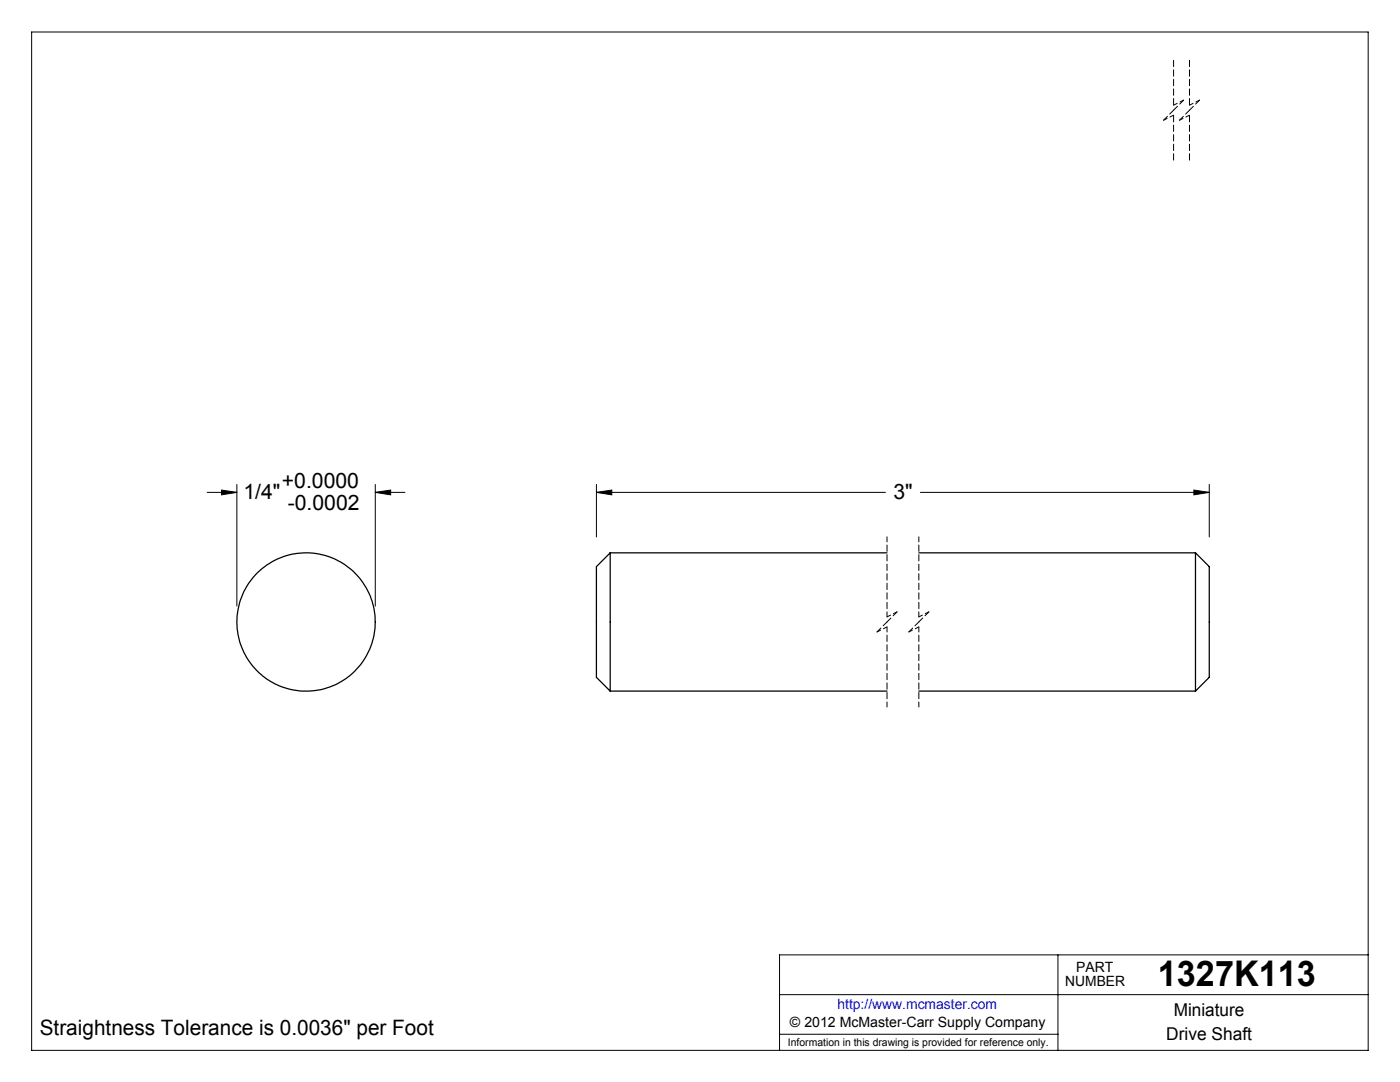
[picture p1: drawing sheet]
<svg xmlns="http://www.w3.org/2000/svg" width="279mm" height="216mm" viewBox="0 0 279 216" stroke-linecap="round" stroke-linejoin="round" font-family="sans-serif">
<g fill="none" stroke="#000" stroke-width=".2">
<path d="M6.3 6.4h266.7v203.2h-266.7zM41.3 98.2h6M44.2 97.8l3.1 .4-3.1 .5zM47.3 96.7v24.2M74.9 98.2l3.1-.4v.9zM74.9 96.7v24.2M74.9 98.2h5.9M119 98.2l3.1-.4v.9zM119 98.2h57.7M119 96.7v10.4M183.7 98.2h57.6M238.3 97.8l3 .4-3 .5z"/>
<path d="M241.3 96.7v10.4M155.6 198.5h117.4M211.1 190.5v19.1M273 190.5h-117.4v19.1M155.6 206.4h55.5"/>
</g>
<path d="M177 107.1v16M183.4 107.1v16M177 125.1v16M183.4 125.1v16" fill="none" stroke="#000" stroke-width=".2" stroke-dasharray="1.3 .6" stroke-dashoffset=".3"/>
<path d="M232.2 24l2-1M234.2 21l2-1M235.4 24l2-1M237.4 21l2-1M175 126.1l2-1M177 123.1l2-1M181.4 126.1l2-1M183.4 123.1l2-1" fill="none" stroke="#000" stroke-width=".2" stroke-dasharray="1.3 .6" stroke-dashoffset=".5"/>
<path d="M236.2 20l-2 2M239.4 20l-2 2M234.2 22l-2 2M237.4 22l-2 2M177 124.1l-2 2M179 122.1l-2 2M183.4 124.1l-2 2M185.4 122.1l-2 2" fill="none" stroke="#000" stroke-width=".2" stroke-dasharray="1.3 .6" stroke-dashoffset=".2"/>
<path d="M234.2 12v9M237.4 12v9M234.2 23v9M237.4 23v9" fill="none" stroke="#000" stroke-width=".2" stroke-dasharray="1.3 .6" stroke-dashoffset="-.1"/>
<path d="M44.2 97.8l3.1 .4-3.1 .5zM74.9 98.2l3.1-.4v.9zM119 98.2l3.1-.4v.9zM238.3 97.8l3 .4-3 .5z" fill="#000"/>
<g fill="none" stroke="#000" stroke-width=".25">
<path d="M121.8 110.3v27.6M121.8 110.3l-2.8 2.8v22l2.8 2.8M121.8 110.3h55.2M183.4 110.3h55.2M238.6 110.3v27.6M238.6 110.3l2.7 2.8v22l-2.7 2.8M121.8 137.9h55.2M183.4 137.9h55.2"/>
<circle cx="61.1" cy="124.1" r="13.8"/>
</g>
<text font-size="7.1" x="231.1" y="196.8">1327K113</text>
<g font-size="4.2">
<text x="48.6" y="99.7">1/4&quot;</text>
<text x="56.2" y="97.4">+0.0000</text>
<text x="57.4" y="101.7">-0.0002</text>
<text x="178.3" y="99.7">3&quot;</text>
<text x="7.9" y="206.5">Straightness Tolerance is 0.0036&quot; per Foot</text>
</g>
<g font-size="3.5">
<text x="234.3" y="202.8">Miniature</text>
<text x="232.7" y="207.5">Drive Shaft</text>
</g>
<g font-size="2.8">
<text x="212.6" y="196.8">NUMBER</text>
<text x="214.8" y="194">PART</text>
<text x="157.7" y="205">© 2012 McMaster-Carr Supply Company</text>
</g>
<text font-size="2.8" fill="#00f" x="167.1" y="201.4">http://www.mcmaster.com</text>
<text font-size="2.1" x="157.3" y="208.6">Information in this drawing is provided for reference only.</text>
</svg>
